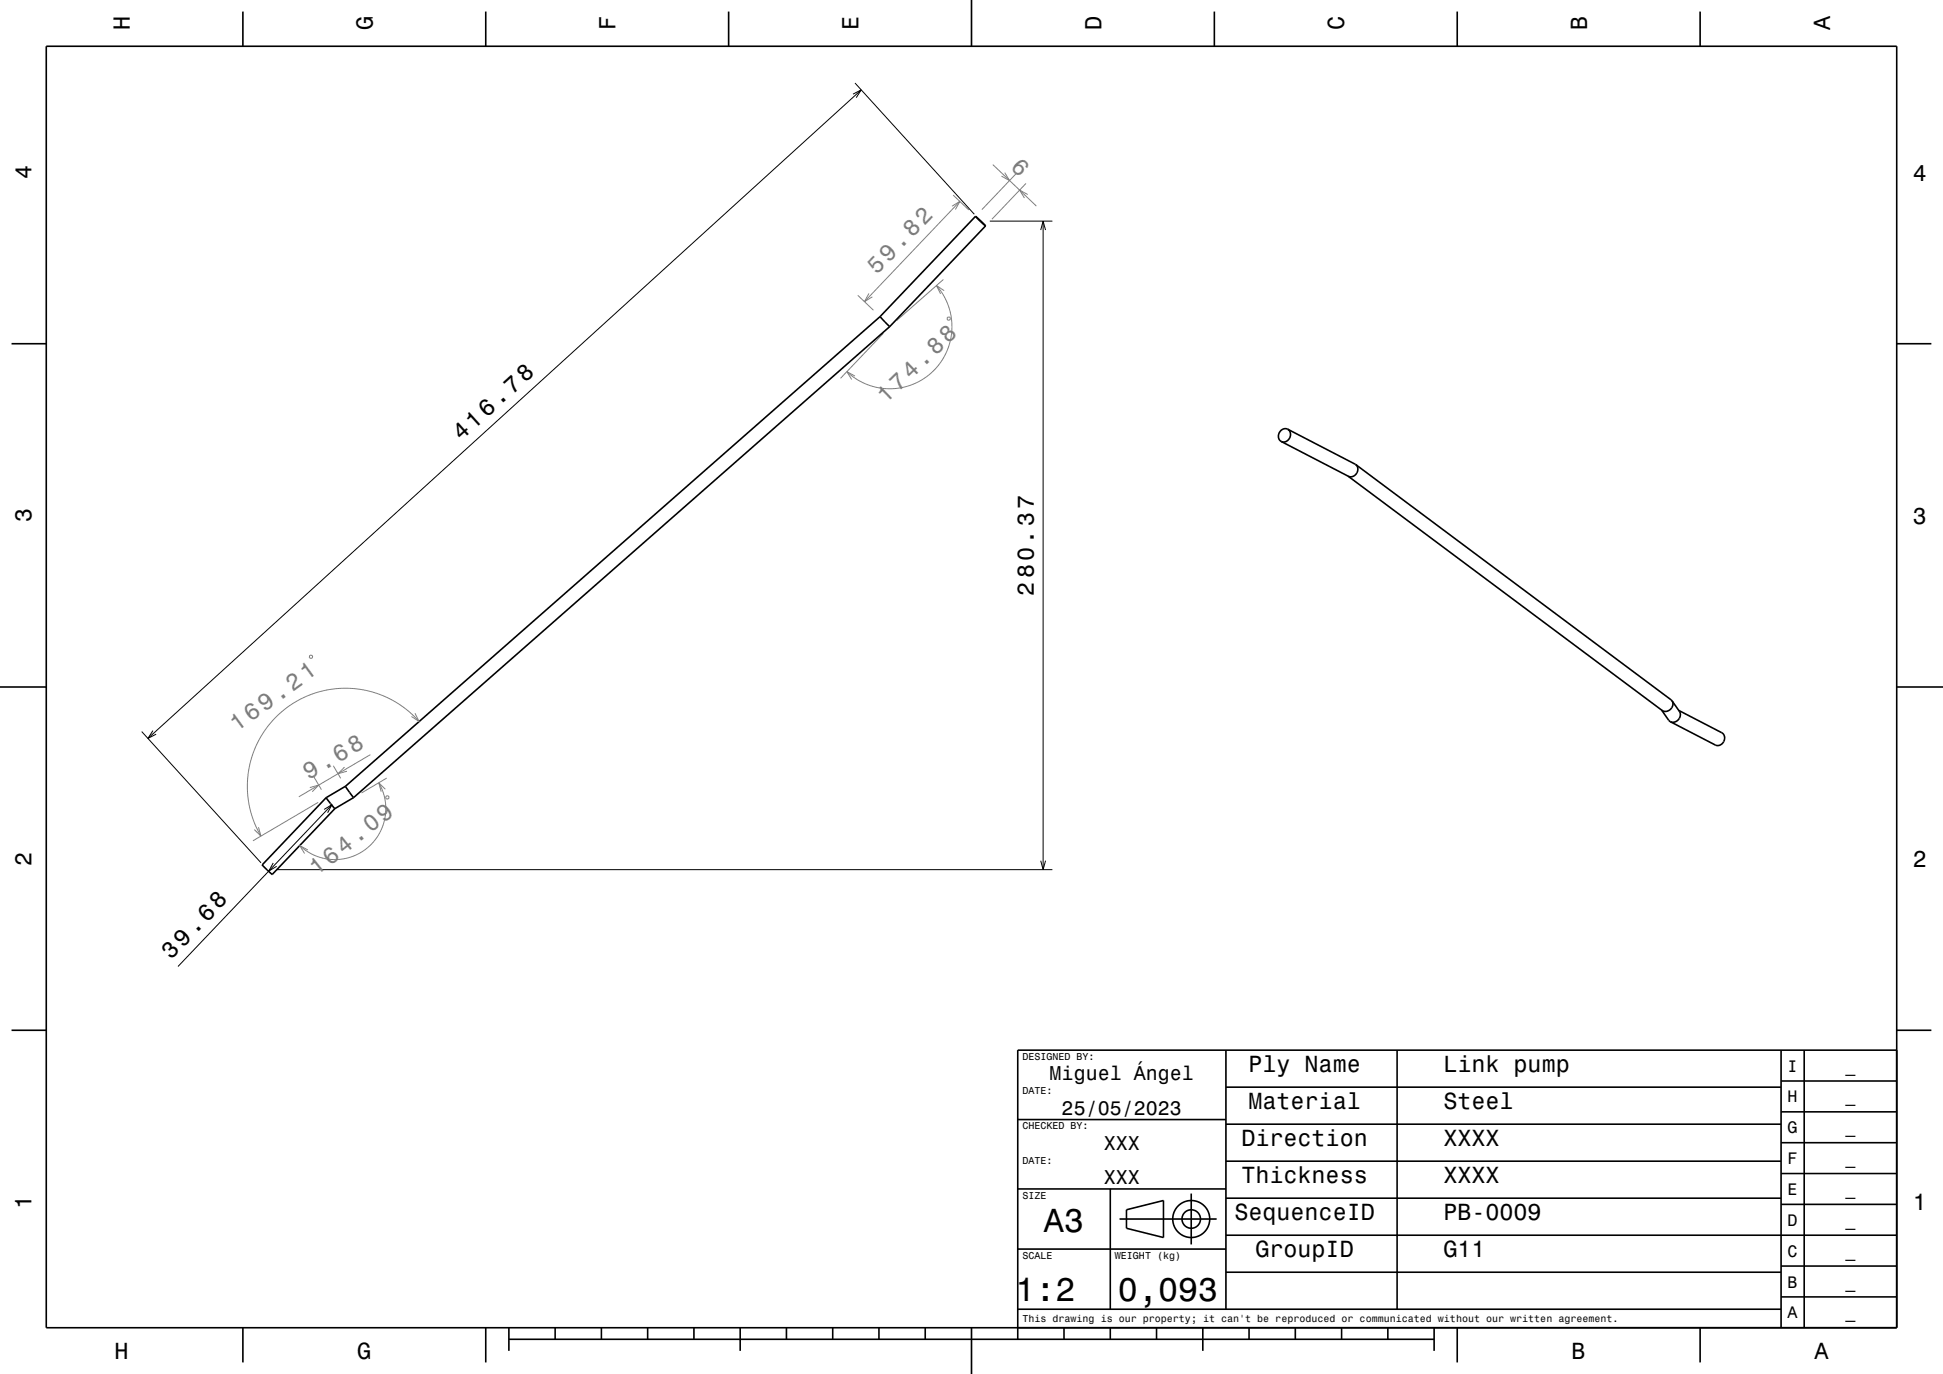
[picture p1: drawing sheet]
<svg xmlns="http://www.w3.org/2000/svg" width="420mm" height="297mm" viewBox="0 0 420 297" stroke-linecap="round" stroke-linejoin="round" font-family="sans-serif">
<g fill="none" stroke="#000" stroke-width=".22">
<path d="M184.8 17.9l25.8 28.4M186.2 19.4l-154.2 140.2M184.4 20.3l1.8-.9-1.1 1.7M214 47.8h13.5M225 49.7l.5-1.9 .5 1.9M225.5 47.8v140.2M30.6 158.1l25.8 28.4M33.1 157.9l-1.1 1.7 1.8-.9M70.1 175l1.7-1.1-1 1.8M71.8 173.9l-33.3 35M59.1 186.5l-1 1.8 1.7-1M59.8 188h167.7"/>
<path d="M225 186l.5 2 .5-2"/>
</g>
<g fill="none" stroke="#808080" stroke-width=".22">
<path d="M214.6 35.6l9.4 8.9M217.2 37.3l1 1.7-1.7-.9M219.6 37.6l-7.4 7.7M221.8 39.6l-7.4 7.8M205.8 44.6l1.7-1.1-1 1.8M206 42.2l3.4 3.2M207.5 43.5l-20.6 21.7M222.2 42.1l-1.8-1 1 1.7M185.4 63.8l3.4 3.3M187.8 63.5l-.9 1.7 1.7-1M191 72l-9.3 9.8M202.4 61.7l1.5 2.1 1.1 2.2 .6 2.7 .2 2.5-.4 2.7-.9 2.4-1.2 2.1-1.7 1.9-1.9 1.6-2.2 1.1-2.7 .8-2.4 .2-2.8-.2-2.4-.8-2.2-1.1-1.9-1.6"/>
<path d="M203.9 60.4l-10.1 8.9M204.1 62.8l-1.7-1.1 .9 1.8M204.8 68.7l.5-.2 .1 .5-.5 .2zM184.8 81.3l-1.7-1 1 1.7M66.9 141.7h.5l.1 .5-.5 .1zM89.7 154.2l.9 1.8-1.7-1.1M90.6 156l-2.9-2.8-3.2-2-3.4-1.4-3.9-.9-3.8-.1-3.9 .6-3.8 1.3-3.4 2.1-2.9 2.4-2.5 3.1-1.8 3.6-1.1 3.5-.5 4 .3 4.2 1 3.6 1.6 3.5M55.9 178.8l.5 1.9-1.4-1.4M67 170.2l1.9-.5-1.4 1.4M67.9 168l1.6 2.7M68.8 173.4l-14.1 8.3M72.1 165.5l1.6 2.7"/>
<path d="M74.5 165.8l-1.4 1.4 1.9-.5M80.1 163.1l-15.5 9.1M81.9 169.2a11 11 0 0 1-2.7 14.2 11 11 0 0 1-14.4-.6M83.3 170.6l-1.4-1.4 .5 1.9M83.4 172.2l.5-.1 .1 .5-.5 .1zM83.6 168.2l-5.4 3.2M66.5 183.7l-1.7-.9 1 1.7"/>
</g>
<g fill="none" stroke="#000" stroke-width=".35">
<path d="M10 10h400v277h-400zM52.5 2.5v7.5M105 2.5v7.5M157.5 2.5v7.5M210 0v10M262.5 2.5v7.5M315 2.5v7.5M367.5 2.5v7.5M210.9 46.8l2.1 2M210.9 46.8l-20.7 21.6M213 48.8l-20.7 21.8M2.5 74.3h7.5"/>
<path d="M190.2 68.4l2.1 2.2M190.2 68.4l-115.5 101.6M192.3 70.6l-115.9 101.8M410 74.3h7.5M277 95.4l14.5 7.6a1.54 1.54 0 0 0 1.8-.7 1.54 1.54 0 0 0-.2-1.9M278.3 92.8a1.52 1.52 0 0 0-1.8 .7 1.52 1.52 0 0 0 .5 1.9M278.3 92.8a1.52 1.52 0 0 1 .5 1.9 1.52 1.52 0 0 1-1.8 .7M278.3 92.8l14.8 7.6M291.4 102.9l67.9 50.7a1.57 1.57 0 0 0 1.8-.3 1.57 1.57 0 0 0 .3-1.8M293.1 100.4l68.3 51.1M0 148.5h10M359.2 153.5l1.9 2.5"/>
<path d="M361.4 151.5l1.6 2.3a1.6 1.6 0 0 1-.2 1.7 1.6 1.6 0 0 1-1.7 .5M362.9 153.6l9.3 4.8a1.52 1.52 0 0 1 .4 1.9 1.52 1.52 0 0 1-1.8 .7l-9.7-5M410 148.5h10M70.5 172.4l1.9 2.4M70.5 172.4l-13.8 14.6 2.2 2 13.5-14.2M74.7 170l1.7 2.4M74.7 170l-4.2 2.4M76.4 172.4l-4 2.4M2.5 222.7h7.5M265 235h120M265 227v56M302 227v56"/>
<path d="M385 233.7h25M385 227v60M390 227v60M410 222.7h7.5M410 227h-190v62.5M220 257h45M220 242h45M240 257v26M257.5 258v11M265 259h120M265 251h120M265 243h120"/>
<path d="M385 253.7h25M385 247h25M385 240.3h25M220 270h45M242 263.5h21M243.5 261.5l8-2v8l-8-2zM265 275h120M265 267h145M385 273.7h25M385 260.3h25M52.5 287v7.5M105 287v7.5"/>
<path d="M110 289.5h200M110 287v5M120 287v2.5M130 287v2.5M140 287v2.5M150 287v2.5M160 287v5M170 287v2.5M180 287v2.5M190 287v2.5M200 287v2.5M210 287v10"/>
<path d="M220 283h165M230 287v2.5M240 287v2.5M250 287v2.5M260 287v5M270 287v2.5M280 287v2.5M290 287v2.5M300 287v2.5M310 287v5M315 287v7.5M367.5 287v7.5"/>
<path d="M385 280.3h25"/>
<circle cx="257.5" cy="263.5" r="2"/>
<circle cx="257.5" cy="263.5" r="4"/>
</g>
<g font-size="7.2">
<text x="225.7" y="266.3">A3</text>
<text x="219.5" y="281.3">1:2</text>
<text x="241.7" y="281.3">0,093</text>
</g>
<text font-size="5.1" fill="#808080" x="51.2" y="158.3" transform="rotate(-36 51.2 158.3)">169.21</text>
<g font-size="5">
<text x="28.1" y="6.5" transform="rotate(-90 28.1 6.5)">H</text>
<text x="80.6" y="6.5" transform="rotate(-90 80.6 6.5)">G</text>
<text x="133.1" y="6.5" transform="rotate(-90 133.1 6.5)">F</text>
<text x="185.6" y="6.5" transform="rotate(-90 185.6 6.5)">E</text>
<text x="238.1" y="6.5" transform="rotate(-90 238.1 6.5)">D</text>
<text x="290.6" y="6.5" transform="rotate(-90 290.6 6.5)">C</text>
<text x="343.1" y="6.5" transform="rotate(-90 343.1 6.5)">B</text>
<text x="395.6" y="6.5" transform="rotate(-90 395.6 6.5)">A</text>
<text x="6.8" y="38.7" transform="rotate(-90 6.8 38.7)">4</text>
<text x="413.5" y="39">4</text>
<text x="99.7" y="95.3" transform="rotate(-42 99.7 95.3)">416.78</text>
<text x="6.8" y="112.9" transform="rotate(-90 6.8 112.9)">3</text>
<text x="413.5" y="113.2">3</text>
<text x="223.5" y="128.7" transform="rotate(-90 223.5 128.7)">280.37</text>
<text x="6.8" y="187.1" transform="rotate(-90 6.8 187.1)">2</text>
<text x="413.5" y="187.4">2</text>
<text x="37" y="207.5" transform="rotate(-46 37 207.5)">39.68</text>
<text x="269.9" y="231.8">Ply Name</text>
<text x="312" y="231.8">Link pump</text>
<text x="269.9" y="239.8">Material</text>
<text x="312" y="239.8">Steel</text>
<text x="268.3" y="247.8">Direction</text>
<text x="312" y="247.8">XXXX</text>
<text x="268.3" y="255.8">Thickness</text>
<text x="312" y="255.8">XXXX</text>
<text x="6.8" y="261.3" transform="rotate(-90 6.8 261.3)">1</text>
<text x="266.8" y="263.8">SequenceID</text>
<text x="312" y="263.8">PB-0009</text>
<text x="413.5" y="261.6">1</text>
<text x="271.4" y="271.8">GroupID</text>
<text x="312" y="271.8">G11</text>
<text x="24.7" y="293.8">H</text>
<text x="77.2" y="293.8">G</text>
<text x="339.7" y="293.8">B</text>
<text x="392.2" y="293.8">A</text>
</g>
<g font-size="5" fill="#808080">
<text x="218.3" y="36.3" transform="rotate(44 218.3 36.3)">6</text>
<text x="189.5" y="59.5" transform="rotate(-46 189.5 59.5)">59.82</text>
<text x="191.5" y="87.3" transform="rotate(-44 191.5 87.3)">174.88</text>
<text x="66.8" y="168.6" transform="rotate(-31 66.8 168.6)">9.68</text>
<text x="68.5" y="189.4" transform="rotate(-38 68.5 189.4)">164.09</text>
</g>
<g font-size="4.3">
<text x="226.9" y="233.5">Miguel Ángel</text>
<text x="229.5" y="241">25/05/2023</text>
<text x="238.6" y="248.5">XXX</text>
<text x="238.6" y="256">XXX</text>
</g>
<g font-size="3.6">
<text x="386.4" y="231.6">I</text>
<text x="398.9" y="231.6">_</text>
<text x="386.4" y="238.3">H</text>
<text x="398.9" y="238.3">_</text>
<text x="386.4" y="245">G</text>
<text x="398.9" y="245">_</text>
<text x="386.4" y="251.6">F</text>
<text x="398.9" y="251.6">_</text>
<text x="386.4" y="258.3">E</text>
<text x="398.9" y="258.3">_</text>
<text x="386.4" y="265">D</text>
<text x="398.9" y="265">_</text>
<text x="386.4" y="271.6">C</text>
<text x="398.9" y="271.6">_</text>
<text x="386.4" y="278.3">B</text>
<text x="398.9" y="278.3">_</text>
<text x="386.4" y="285">A</text>
<text x="398.9" y="285">_</text>
</g>
<g font-size="2.2">
<text x="221" y="229.1">DESIGNED BY:</text>
<text x="221" y="236.6">DATE:</text>
<text x="221" y="244.1">CHECKED BY:</text>
<text x="221" y="251.6">DATE:</text>
<text x="221" y="259.1">SIZE</text>
<text x="221" y="272.1">SCALE</text>
<text x="241" y="272.1">WEIGHT (kg)</text>
<text x="221" y="285.8">This drawing is our property; it can't be reproduced or communicated without our written agreement.</text>
</g>
</svg>
